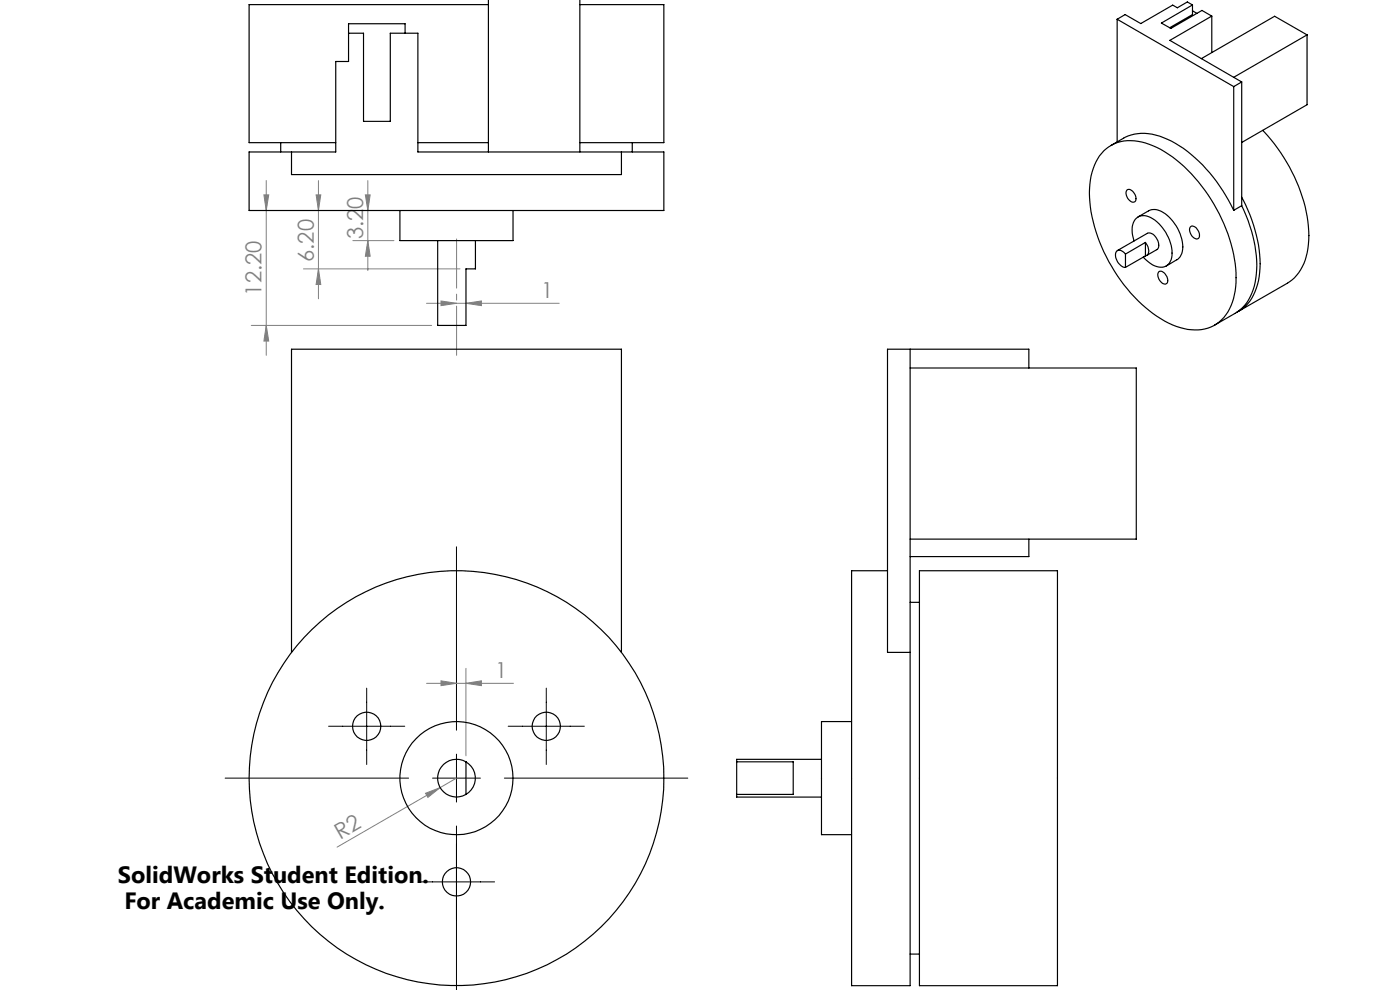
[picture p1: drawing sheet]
<svg xmlns="http://www.w3.org/2000/svg" width="297mm" height="210mm" viewBox="0 0 297 210" stroke-linecap="round" stroke-linejoin="round" font-family="sans-serif">
<g fill="none" stroke="#808080" stroke-width=".21">
<path d="M56.5 38.3v37.1M67.6 38.3v25.1M78 38.3v19.1M56 41.3h1l-.5 3.4zM64.4 57h33.2M67.1 41.3h1l-.5 3.4zM67.6 57l.5 3.4h-1zM74.9 51h8.7M77.5 41.3h1l-.5 3.4zM78 51l.5 3.4h-1zM53.3 69h38.3M56.5 69l.5 3.3h-1z"/>
<path d="M90.5 64.3h28.1M93.6 63.8l3.2 .5-3.2 .5zM98.8 64.3l3.3-.5v1zM90.5 144.9h18.4M93.6 144.4l3.2 .5-3.2 .5zM98.8 144.9l3.3-.5v1zM98.8 141.8v18.5M90.3 168.3l3.1-1.2-2.6 2zM96.8 165.1l-25.3 14.6"/>
</g>
<path d="M96.8 116v38.9M69.7 154h16.2M77.8 146v16.2M96.8 160v10.1M107.8 154h16.2M115.9 146v16.2M47.8 165.1h38.9M91.8 165.1h10.1M96.8 175.2v34.9M107 165.1h38.9M88.8 187.1h16.1" fill="none" stroke="#000" stroke-width=".21"/>
<path d="M96.9 75.4v-24.7" fill="none" stroke="#808080" stroke-width=".21" stroke-dasharray="15.2 1.3 1.3 1.3" stroke-dashoffset="4.8"/>
<g fill="#808080">
<path d="M90.3 168.3l3.1-1.2-2.6 2z"/>
<path d="M98.8 144.9l3.3-.5v1zM93.6 144.4l3.2 .5-3.2 .5z"/>
<path d="M93.6 63.8l3.2 .5-3.2 .5zM98.8 64.3l3.3-.5v1z"/>
<path d="M56.5 69l.5 3.3h-1zM56 41.3h1l-.5 3.4zM67.6 57l.5 3.4h-1zM67.1 41.3h1l-.5 3.4zM78 51l.5 3.4h-1zM77.5 41.3h1l-.5 3.4z"/>
</g>
<g fill="none" stroke="#000" stroke-width=".25">
<path d="M103.6 -.1v32.3M123 -.1v32.3M73.9 7h3.2v18.7h5.7v-18.7h5.9v25.2h43.1M85.9 7v-2h-12v8h-2.7v19.2h-9.4M103.6 1h-50.8v29.3h18.4M123 1h17.8v29.3h-17.8M237 4.1v26M237 4.1l24.7 14.3M253 1l-6.6 3.9 2 1.1 6.6-3.8 2.1 1.2M253 1l-1.1-.6-2.1 1.2-1-.5-6.8 3.9-3.3-1.9-1.7 1M253 2.3l.9 .5M253 1v2.1l-4.9 2.8"/>
<path d="M257.1 3.4l-8.9 5.2 15.2 8.8M257.1 3.4v7.7M261.7 18.4v26.2M263.4 17.4l-1.7 1M263.4 17.4v26.2M277.3 7.4l-15.6 9M277.3 7.4v14.8l-13.9 8M277.3 7.4l-6.9-4-15.6 9M59.5 30.3v1.9M61.8 32.2h-9v12.5h88v-12.5h-9M61.8 32.2v4.8h70v-4.8M88.7 30.3h14.9"/>
<path d="M134.1 30.3v1.9M234.2 32a8.6 8.6 0 0 1 8.8-1.7 26.1 26.1 0 0 1 12.6 10.1 32.7 32.7 0 0 1 6.6 19.5 11 11 0 0 1-4.1 8.8 9.4 9.4 0 0 1-8.5 .5 28.9 28.9 0 0 1-13.8-12.7 30.6 30.6 0 0 1-4.6-17.4 11.6 11.6 0 0 1 3-7.1zM235.7 30.9l2.7-1.6a9.5 9.5 0 0 1 8.4-.1 28.9 28.9 0 0 1 13.2 12.3l1.7 3.1M267.9 27.6a34.7 34.7 0 0 1 9.8 22.4 11.9 11.9 0 0 1-3.6 9.4l-11.4 6.6M84.8 44.7v6.3h24v-6.3M92.9 51v18h5.9v-12h2.1v-6M237 53.2l6.4-3.7a2.28 2.28 0 0 1 2.4 2.2l-.2 1.1-2.3 1.4M238.8 53.9a1.22 1.22 0 0 0-2-.5 2.62 2.62 0 0 0 2 3.3M238.8 53.9v2.8M239.1 40.3a1.47 1.47 0 0 1 1.8 1.3l.1 .3a.76 .76 0 0 1-.4 1 .76 .76 0 0 1-1-.4 1.87 1.87 0 0 1-.5-2.2zM240.6 51.1a4.7 4.7 0 0 1 .5-4.8 3 3 0 0 1 3.9 .4 9.1 9.1 0 0 1 3.6 7.9 2.39 2.39 0 0 1-3.6 1.8l-1.3-.8-1.2-1.1M241.4 46l2.3-1.3a3.5 3.5 0 0 1 4 1 8.6 8.6 0 0 1 3 8.1l-.3 .7-.5 .5-2.5 1.4"/>
<path d="M243 51.4a2.41 2.41 0 0 1 .4 2.7l-.4 .2M243 54.3l-4.2 2.4M243 51.4l-4.2 2.5M243 51.4v2.9M245.8 57.7a1.12 1.12 0 0 1 1.6 .7 1.19 1.19 0 0 1-.2 1.9 1.93 1.93 0 0 1-1.4-2.6zM252.6 48.1a1.13 1.13 0 0 1 1.5 .7 1.34 1.34 0 0 1 0 1.9 1.83 1.83 0 0 1-1.5-2.6zM263.4 43.6a26.6 26.6 0 0 1 2.9 16.3 9.5 9.5 0 0 1-4.3 6.6l-4.3 2.5M263.4 41.8a29.8 29.8 0 0 1 3.8 16 10.1 10.1 0 0 1-4.6 8.3l-.2 .1M263.4 43.6l-1.7 1M193.1 74.1v64.3M193.1 78.1h48v36.3h-48M218.3 78.1v-4h-30v64.3h4.8"/>
<path d="M218.3 114.4v3.7h-25.2M61.8 138.4v-64.3h70v64.3M188.3 121.1h-7.6v88h12.4v-70.7M193.1 127.8h2M195.1 121.1h29.2v88h-29.2zM180.7 153.1h-6.4v24h6.4M98.8 161.6a4 4 0 0 0-6 3.5 4 4 0 0 0 6 3.4M98.8 161.6a4 4 0 0 1 0 6.9M98.8 161.6v6.9M156.3 161.6h12v6.9h-12M156.3 168.5v.6h18M156.3 161.6v6.9"/>
<path d="M174.3 161.1h-18v.5M193.1 202.4h2"/>
<circle cx="77.8" cy="154.1" r="2.99"/>
<circle cx="115.9" cy="154.1" r="2.99"/>
<circle cx="96.8" cy="165.1" r="12"/>
<circle cx="96.8" cy="165.1" r="44"/>
<circle cx="96.8" cy="187.1" r="3"/>
</g>
<g font-size="5">
<text x="25" y="187.4">SolidWorks Student Edition.</text>
<text x="26.4" y="192.9">For Academic Use Only.</text>
</g>
<g font-size="4.7" fill="#808080">
<text x="77" y="50.7" transform="rotate(-90 77 50.7)">3.20</text>
<text x="66.6" y="55.6" transform="rotate(-90 66.6 55.6)">6.20</text>
<text x="55.5" y="62.7" transform="rotate(-90 55.5 62.7)">12.20</text>
<text x="114.8" y="63.3">1</text>
<text x="105.1" y="143.9">1</text>
<text x="72.2" y="178.2" transform="rotate(-30 72.2 178.2)">R2</text>
</g>
</svg>
